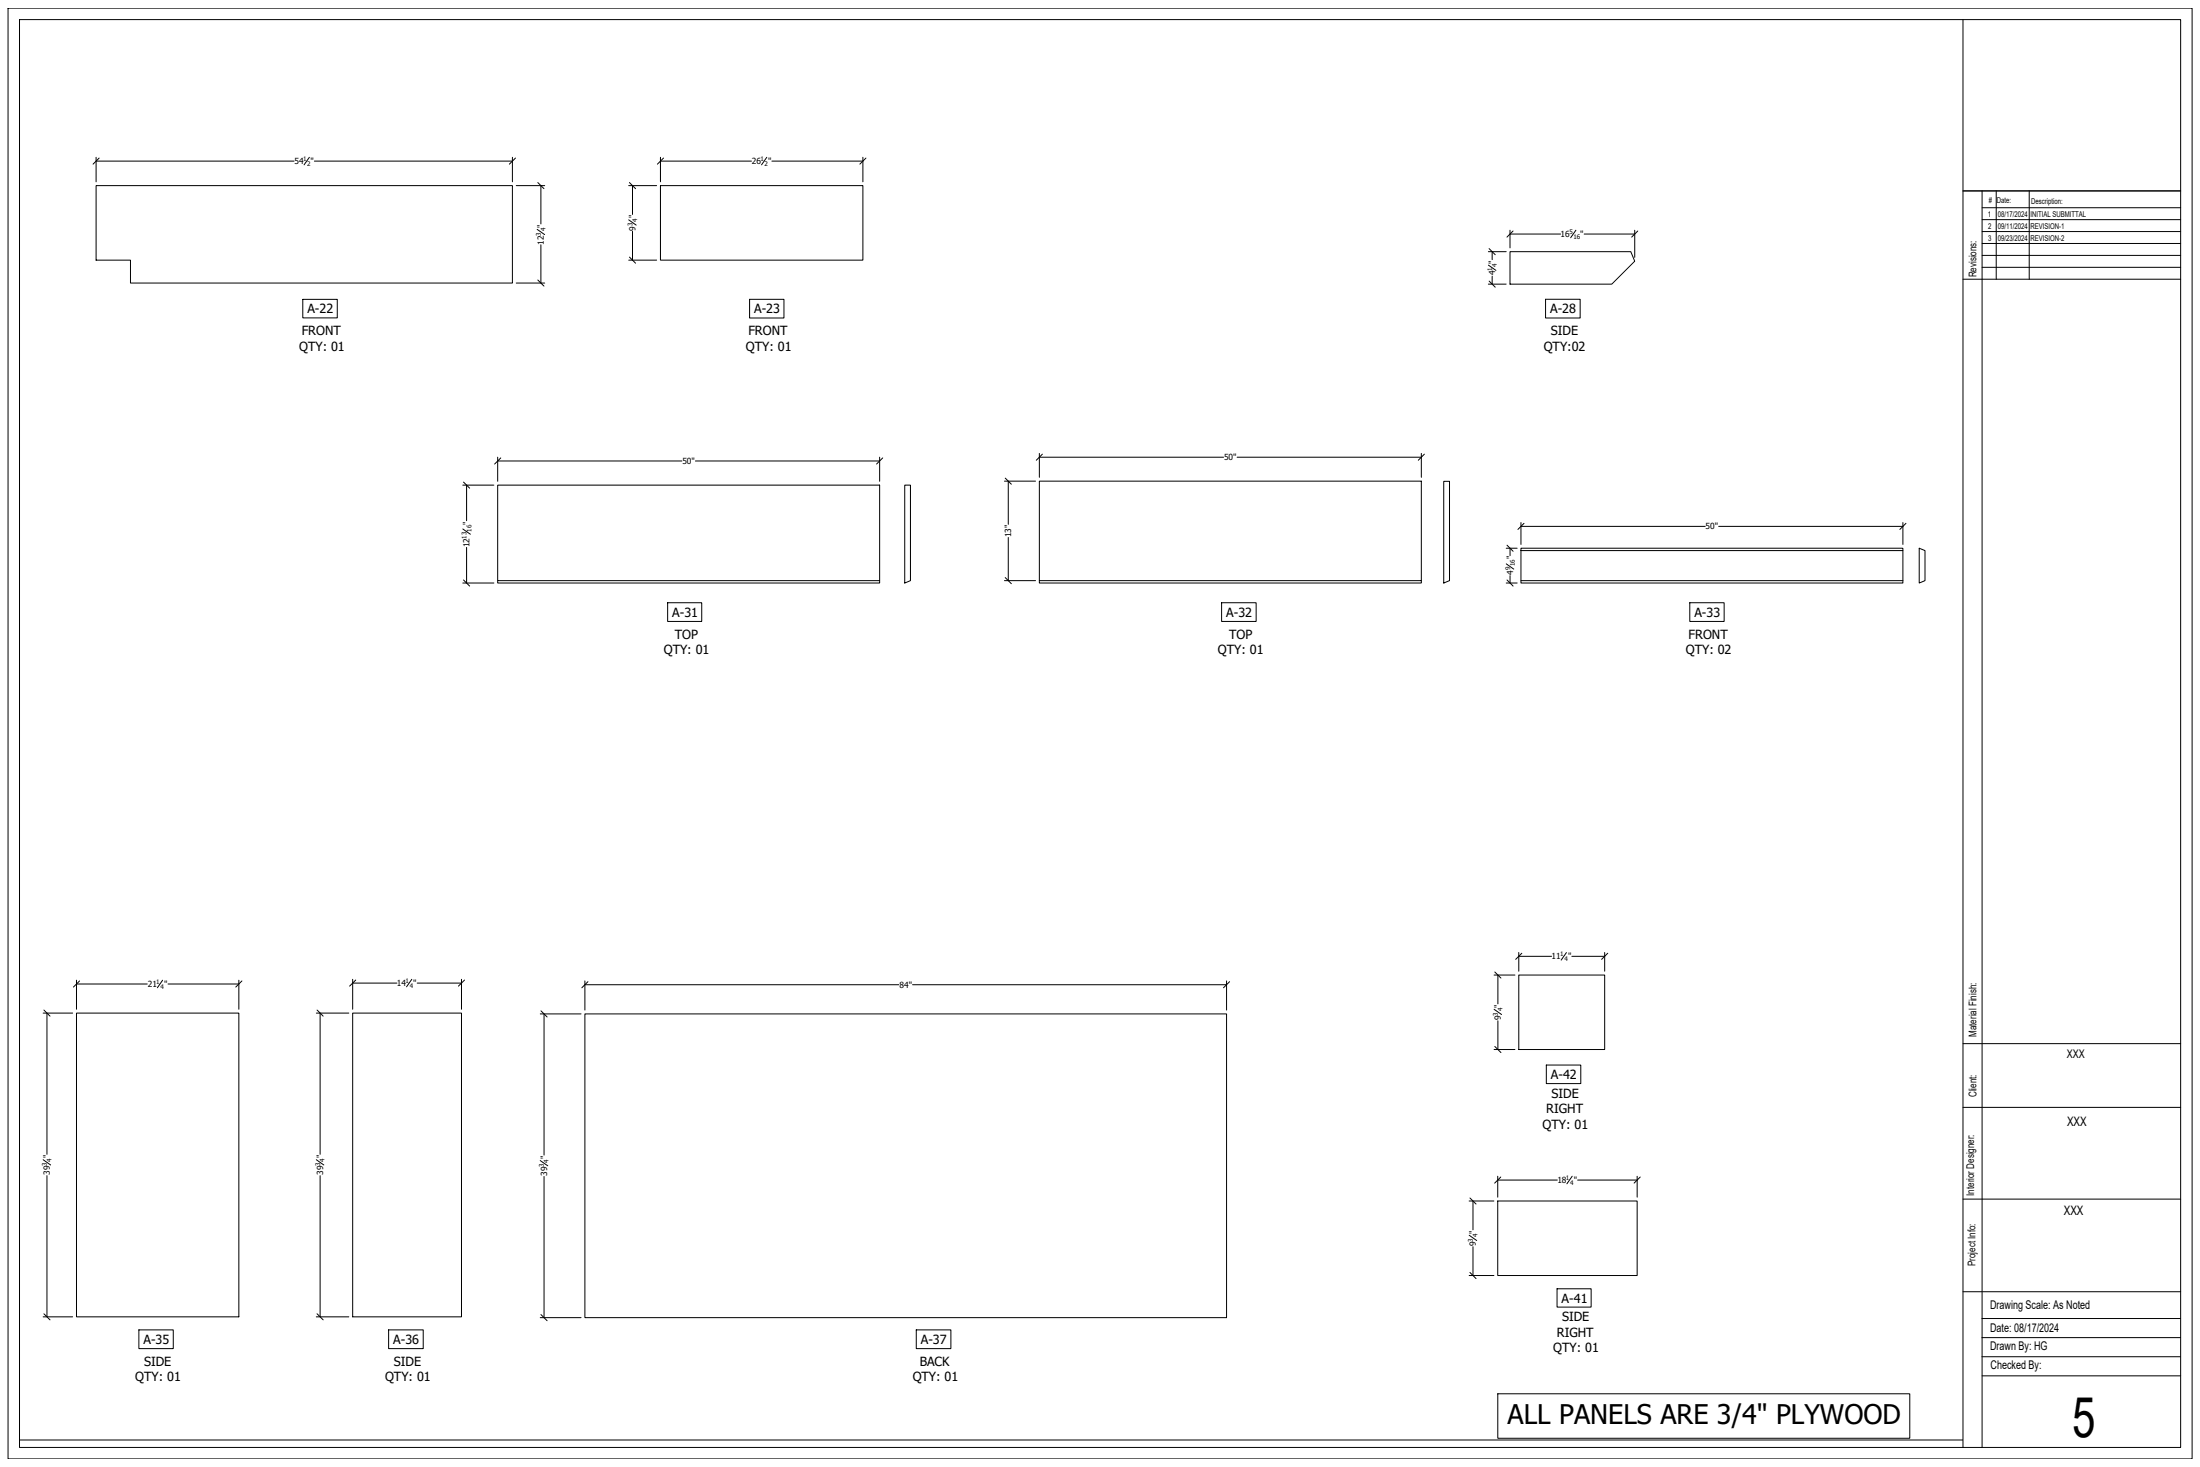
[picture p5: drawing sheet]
<svg xmlns="http://www.w3.org/2000/svg" width="914mm" height="610mm" viewBox="0 0 914 610" stroke-linecap="round" stroke-linejoin="round" font-family="sans-serif">
<!-- layer: 0 -->
<g fill="none" stroke="#000" stroke-width=".42">
<path d="M3.3 3.4h907.8v602.8h-907.8zM8.1 8.1h898.3v593.4h-898.3zM39.9 77.1h173.1v40.5h-158.8v-9.5h-14.3zM41.2 65.7l-2.5 2.5M214.2 65.7l-2.5 2.5M223.5 75.9l2.6 2.5M261.6 75.9l2.6 2.5M274.5 77.1h84.1v31h-84.1zM275.8 65.7l-2.6 2.5M359.9 65.7l-2.5 2.5M628.9 96l-2.6 2.5M680.7 96l-2.5 2.5"/>
<path d="M223.5 116.4l2.6 2.5M261.6 106.8l2.6 2.6M618.9 116.8l2.6 2.5M618.9 103.3l2.6 2.6M627.6 104.6h50.2l1.7 3.9-9.6 9.6h-42.3zM208.1 190.3l-2.5 2.5M366.9 190.3l-2.6 2.5M417.8 198.7l2.5 2.5M432 199.9h158.8v41.4h-158.8zM433.3 188.7l-2.6 2.6M592 188.7l-2.5 2.6M192.7 200.3l2.5 2.6"/>
<path d="M206.9 201.6h158.7v39.7h-158.7zM376 201.6h2.4v39.7l-2.4 1zM600.1 200h2.4v41.3l-2.4 1zM633.4 217.5l-2.5 2.5M792.2 217.5l-2.6 2.5M626.4 226.5l2.5 2.6M632.2 228.8v13.5h158.7v-13.5M632.2 227.8h158.7v1h-158.7zM797.7 227.8l2.4 1v12.5l-2.4 1zM192.7 241l2.5 2.5M206.9 241.3v1h158.7v-1M417.8 240l2.5 2.5"/>
<path d="M432 241.3v1h158.8v-1M626.4 241l2.5 2.5M632.2 241.3h158.7M632.5 396.1l-2.5 2.6M668.2 396.1l-2.5 2.6M18.2 419.7l2.6 2.6M33.1 407.6l-2.6 2.6M100.5 407.6l-2.5 2.6M131.8 419.7l2.5 2.6M147.8 407.2l-2.5 2.6M193.1 407.2l-2.6 2.6M244.4 407.9l-2.6 2.6"/>
<path d="M511.1 407.9l-2.6 2.6M621.3 403.9l2.5 2.5M631.3 405.2h35.7v30.9h-35.7zM31.8 421h67.5v126.2h-67.5zM146.6 421h45.2v126.2h-45.2zM224.9 420.1l2.5 2.5M243.1 421.3h266.7v126.2h-266.7zM621.3 434.8l2.5 2.6M611 497.8l2.5 2.5M622.5 499.1h58v30.9h-58zM623.8 489.1l-2.6 2.5M681.7 489.1l-2.5 2.5"/>
<path d="M611 528.8l2.5 2.5M18.2 545.9l2.6 2.6M131.8 545.9l2.5 2.6M224.9 546.3l2.5 2.5"/>
</g>
<!-- layer: DIM-1 -->
<g fill="none" stroke="#000" stroke-width=".42">
<path d="M39.9 65.4v10.1M39.9 67h82.3M128.6 65.4l-2.2 3.1M130.7 67h82.3M213 65.4v10.1M214.6 77.1h11.8M224.8 77.1v15.9M261.3 77.1h11.6M262.9 77.1v12M274.5 67h37.8M274.5 65.4v10.1M318.7 65.4l-2.2 3.1"/>
<path d="M320.8 67h37.8M358.6 65.4v10.1M223.3 95.3l3.1 2.2M261.3 91.4l3.1 2.1M262.9 96.1v12M627.6 95.7v7.3M627.6 97.3h21M655 95.7l-2.2 3.1M658.4 97.3h21.1M679.5 95.7v11.3M214.6 117.6h11.8M224.8 101.7v15.9"/>
<path d="M261.3 108.1h11.6M618.6 118.1h7.4M618.6 104.6h7.4M618.6 110.2l3.2 2.2M620.2 104.6v3.3M620.2 114.7v3.4M125.9 124.4h14.3v7.7h-14.3zM311.6 124.4h14.2v7.7h-14.2zM642.4 124.4h14.4v7.7h-14.4zM206.9 190v10M206.9 191.6h76.5M289 191.6h76.6"/>
<path d="M365.6 190v10M417.5 199.9h12.9M419.1 199.9v18M432 188.4v10M432 190h76.6M514.2 190h76.6M590.8 188.4v10M192.3 201.6h13M192.4 219.8l3.1 2.2M193.9 201.6v14.8M632.2 217.1v9.1M632.2 218.7h76.5"/>
<path d="M714.4 218.7h76.5M790.9 217.1v9.1M193.9 227.5v14.8M419.1 223.3v18M626 227.8h4.6M626.1 234.3l3.1 2.2M627.6 227.8v3.1M627.6 239.2v3.1M192.3 242.3h13M277.5 250.5h14.2v7.7h-14.2zM417.5 241.3h12.9M507.7 250.5h14.4v7.7h-14.4z"/>
<path d="M626 242.3h4.6M702.3 250.5h14.3v7.7h-14.3zM631.3 395.8v7.8M631.3 397.4h13.6M651.1 395.8l-2.2 3.1M653.3 397.4h13.7M667 395.8v7.8M31.8 407.3v12.1M31.8 408.9h29.4M67.6 407.3l-2.2 3.1M69.8 408.9h29.5M99.3 407.3v12.1"/>
<path d="M146.6 406.9v12.5M146.6 408.5h18.4M171.2 407l-2.2 3.1M173.4 408.5h18.4M191.8 406.9v12.5M243.1 407.6v12.1M243.1 409.2h130.5M379.3 409.2h130.5M509.8 407.6v12.1M621 405.2h8.7M621 419.4l3.1 2.2M622.6 405.2v12"/>
<path d="M17.9 421h12.3M19.5 421v58.7M131.5 421h13.5M133.1 421v58.7M224.5 421.3h17M226.1 421.3v58.7M621 436.1h8.7M622.6 424.2v11.9M642.7 442.6h14.3v7.7h-14.3zM17.9 481.9l3.1 2.2M19.5 488.5v58.7M131.5 481.9l3.1 2.2"/>
<path d="M133.1 488.5v58.7M224.5 482.3l3.2 2.1M226.1 488.9v58.6M610.6 499.1h10.3M612.2 499.1v11.9M622.5 488.8v8.7M622.5 490.4h24.8M653.5 488.8l-2.2 3.1M655.7 490.4h24.8M680.5 488.8v8.7M610.6 513.3l3.2 2.2M612.2 518.1v11.9"/>
<path d="M610.6 530h10.3M647.2 535.5h14.1v7.7h-14.1zM17.9 547.2h12.3M57.7 552.6h14.3v7.8h-14.3zM131.5 547.2h13.5M161.5 552.6h14.4v7.8h-14.4zM224.5 547.5h17M380.8 552.6h14.4v7.8h-14.4zM622.5 579.2h171.3v18.5h-171.3z"/>
</g>
<!-- layer: Dim -->
<path d="M8.1 598.4h807.8" fill="none" stroke="#000" stroke-width=".42"/>
<!-- layer: A-Anno-Ttlb -->
<g fill="none" stroke="#000" stroke-width=".42">
<path d="M815.9 8.1v593.4M815.9 79.3h90.5M823.8 79.3v522.2M829.7 79.3v36.7M843.4 79.3v36.7M823.8 91.3h82.6M823.8 86.3h82.6M823.8 96.2h82.6M815.9 116h90.5M823.8 111.1h82.6M823.8 101.2h82.6M823.8 106.1h82.6"/>
<path d="M815.9 433.7h90.5M815.9 460.2h90.5M815.9 498.3h90.5M815.9 536.8h90.5M823.7 547.9h82.6M823.7 555.8h82.6M823.7 563.8h82.6M823.8 571.7h82.6"/>
</g>
<text font-size="23.3" x="861.2" y="597">5</text>
<text font-size="11.2" x="626.6" y="591.6">ALL PANELS ARE 3/4&quot; PLYWOOD</text>
<g font-size="5.4">
<text x="859.1" y="467.7">XXX</text>
<text x="857.8" y="504.7">XXX</text>
</g>
<g font-size="5.2">
<text x="127.8" y="130.2">A-22</text>
<text x="313.5" y="130.1">A-23</text>
<text x="644.3" y="130.1">A-28</text>
<text x="125.4" y="139.2">FRONT</text>
<text x="311.1" y="139.2">FRONT</text>
<text x="644.6" y="139.2">SIDE</text>
<text x="124.3" y="145.7">QTY: 01</text>
<text x="310" y="145.7">QTY: 01</text>
<text x="641.6" y="145.7">QTY:02</text>
<text x="279.4" y="256.2">A-31</text>
<text x="509.7" y="256.2">A-32</text>
<text x="704.2" y="256.2">A-33</text>
<text x="280.5" y="265.3">TOP</text>
<text x="510.8" y="265.3">TOP</text>
<text x="701.8" y="265.3">FRONT</text>
<text x="275.9" y="271.8">QTY: 01</text>
<text x="506.2" y="271.8">QTY: 01</text>
<text x="700.7" y="271.8">QTY: 02</text>
<text x="644.6" y="448.3">A-42</text>
<text x="644.9" y="456.1">SIDE</text>
<text x="642.7" y="462.5">RIGHT</text>
<text x="641.2" y="468.9">QTY: 01</text>
<text x="649.1" y="541.3">A-41</text>
<text x="649.2" y="549">SIDE</text>
<text x="647.1" y="555.4">RIGHT</text>
<text x="59.6" y="558.4">A-35</text>
<text x="163.4" y="558.4">A-36</text>
<text x="382.7" y="558.4">A-37</text>
<text x="645.6" y="561.9">QTY: 01</text>
<text x="59.9" y="567.5">SIDE</text>
<text x="163.7" y="567.5">SIDE</text>
<text x="382.2" y="567.5">BACK</text>
<text x="56.2" y="573.9">QTY: 01</text>
<text x="160" y="573.9">QTY: 01</text>
<text x="379.3" y="573.9">QTY: 01</text>
</g>
<g font-size="5">
<text x="827.2" y="543.8">Drawing Scale: As Noted</text>
<text x="827.2" y="553.5">Date: 08/17/2024</text>
<text x="827.2" y="561.1">Drawn By: HG</text>
<text x="827.3" y="569">Checked By:</text>
</g>
<text font-size="4.9" x="859" y="439.8">XXX</text>
<g font-size="4.4">
<text x="821.5" y="115.2" transform="rotate(-90 821.5 115.2)">Revisions:</text>
<text x="821.5" y="430.9" transform="rotate(-90 821.5 430.9)">Material Finish:</text>
<text x="821.5" y="455.9" transform="rotate(-90 821.5 455.9)">Client:</text>
<text x="820.6" y="496.9" transform="rotate(-90 820.6 496.9)">Interior Designer:</text>
<text x="821.1" y="526.1" transform="rotate(-90 821.1 526.1)">Project Info:</text>
</g>
<g font-size="3.5">
<text x="122.4" y="68.2">54</text>
<text x="129.1" y="68.2">&quot;</text>
<text x="312.5" y="68.2">26</text>
<text x="319.2" y="68.2">&quot;</text>
<text x="226.1" y="94.7" transform="rotate(-90 226.1 94.7)">&quot;</text>
<text x="264.1" y="95.8" transform="rotate(-90 264.1 95.8)">9</text>
<text x="264.1" y="90.7" transform="rotate(-90 264.1 90.7)">&quot;</text>
<text x="226.1" y="101.7" transform="rotate(-90 226.1 101.7)">12</text>
<text x="648.7" y="98.5">16</text>
<text x="656.8" y="98.5">&quot;</text>
<text x="621.5" y="109.5" transform="rotate(-90 621.5 109.5)">&quot;</text>
<text x="621.5" y="114.4" transform="rotate(-90 621.5 114.4)">4</text>
<text x="508.8" y="191.2">50&quot;</text>
<text x="283.6" y="192.8">50&quot;</text>
<text x="195.2" y="218" transform="rotate(-90 195.2 218)">&quot;</text>
<text x="708.9" y="220">50&quot;</text>
<text x="195.2" y="227.5" transform="rotate(-90 195.2 227.5)">12</text>
<text x="420.3" y="223.3" transform="rotate(-90 420.3 223.3)">13&quot;</text>
<text x="628.9" y="232.5" transform="rotate(-90 628.9 232.5)">&quot;</text>
<text x="628.9" y="238.9" transform="rotate(-90 628.9 238.9)">4</text>
<text x="644.9" y="398.7">11</text>
<text x="651.7" y="398.7">&quot;</text>
<text x="61.4" y="410.2">21</text>
<text x="68.2" y="410.2">&quot;</text>
<text x="165" y="409.8">14</text>
<text x="171.8" y="409.8">&quot;</text>
<text x="373.9" y="410.4">84&quot;</text>
<text x="623.8" y="418.7" transform="rotate(-90 623.8 418.7)">&quot;</text>
<text x="623.8" y="423.9" transform="rotate(-90 623.8 423.9)">9</text>
<text x="20.7" y="481.3" transform="rotate(-90 20.7 481.3)">&quot;</text>
<text x="134.3" y="481.3" transform="rotate(-90 134.3 481.3)">&quot;</text>
<text x="227.4" y="481.6" transform="rotate(-90 227.4 481.6)">&quot;</text>
<text x="20.7" y="488.3" transform="rotate(-90 20.7 488.3)">39</text>
<text x="134.3" y="488.3" transform="rotate(-90 134.3 488.3)">39</text>
<text x="227.4" y="488.6" transform="rotate(-90 227.4 488.6)">39</text>
<text x="647.3" y="491.6">18</text>
<text x="654.1" y="491.6">&quot;</text>
<text x="613.5" y="512.7" transform="rotate(-90 613.5 512.7)">&quot;</text>
<text x="613.5" y="517.8" transform="rotate(-90 613.5 517.8)">9</text>
</g>
<g font-size="3.3">
<text x="826.6" y="84.5">#</text>
<text x="830" y="84.5">Date:</text>
<text x="844.3" y="84.6">Description:</text>
<text x="826.2" y="90.3">1</text>
<text x="826.4" y="95.2">2</text>
<text x="830.4" y="90.2">08/17/2024</text>
<text x="830.4" y="95.2">09/11/2024</text>
<text x="844" y="90.2">INITIAL SUBMITTAL</text>
<text x="844" y="95.2">REVISION-1</text>
<text x="826.3" y="100.1">3</text>
<text x="830.4" y="100.1">09/23/2024</text>
<text x="844" y="100.1">REVISION-2</text>
</g>
<g font-size="2.6">
<text x="125.9" y="66.9">1</text>
<text x="127.7" y="68.9">2</text>
<text x="316.1" y="66.9">1</text>
<text x="317.8" y="68.9">2</text>
<text x="262.9" y="94" transform="rotate(-90 262.9 94)">3</text>
<text x="264.8" y="92.2" transform="rotate(-90 264.8 92.2)">4</text>
<text x="224.8" y="98" transform="rotate(-90 224.8 98)">3</text>
<text x="226.7" y="96.1" transform="rotate(-90 226.7 96.1)">4</text>
<text x="652.3" y="97.2">5</text>
<text x="653.9" y="99.2">16</text>
<text x="620.2" y="112.8" transform="rotate(-90 620.2 112.8)">1</text>
<text x="622.1" y="111" transform="rotate(-90 622.1 111)">4</text>
<text x="195.9" y="220.9" transform="rotate(-90 195.9 220.9)">16</text>
<text x="193.9" y="223.9" transform="rotate(-90 193.9 223.9)">13</text>
<text x="627.6" y="237" transform="rotate(-90 627.6 237)">9</text>
<text x="629.6" y="235.4" transform="rotate(-90 629.6 235.4)">16</text>
<text x="648.4" y="397.4">1</text>
<text x="650.2" y="399.3">4</text>
<text x="65" y="408.9">1</text>
<text x="66.8" y="410.8">4</text>
<text x="168.5" y="408.5">1</text>
<text x="170.3" y="410.4">4</text>
<text x="622.6" y="422.1" transform="rotate(-90 622.6 422.1)">3</text>
<text x="624.5" y="420.2" transform="rotate(-90 624.5 420.2)">4</text>
<text x="19.5" y="484.6" transform="rotate(-90 19.5 484.6)">3</text>
<text x="21.4" y="482.7" transform="rotate(-90 21.4 482.7)">4</text>
<text x="133" y="484.6" transform="rotate(-90 133 484.6)">3</text>
<text x="134.9" y="482.7" transform="rotate(-90 134.9 482.7)">4</text>
<text x="226.1" y="484.9" transform="rotate(-90 226.1 484.9)">3</text>
<text x="228" y="483.1" transform="rotate(-90 228 483.1)">4</text>
<text x="650.8" y="490.3">1</text>
<text x="652.6" y="492.3">4</text>
<text x="614.1" y="514.1" transform="rotate(-90 614.1 514.1)">4</text>
<text x="612.2" y="516" transform="rotate(-90 612.2 516)">3</text>
</g>
</svg>
